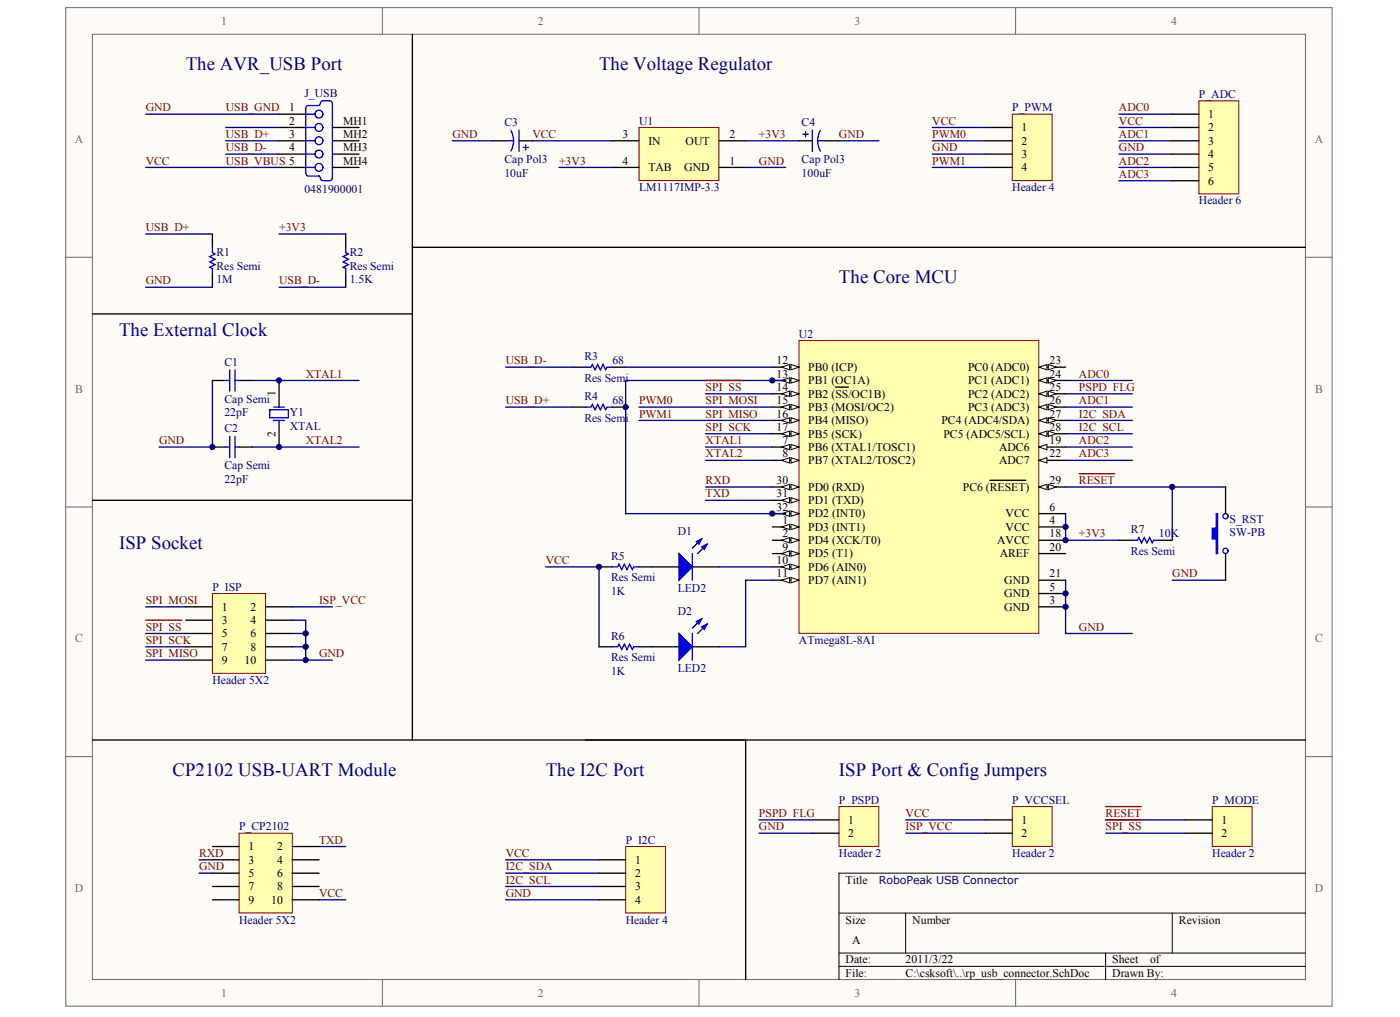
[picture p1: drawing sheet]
# Altium schematic sheet rp_usb_connector.SchDoc
size A

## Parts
C1  Cap Semi  value 22pF  [C1206]
C2  Cap Semi  value 22pF  [C1206]
C3  Cap Pol3  value 10uF  [C3528]
C4  Cap Pol3  value 100uF  [C3528]
D1  LED2  [3.2X1.6X1.1]
D2  LED2  [3.2X1.6X1.1]
J_USB  0481900001  [481900001]
P_ADC  Header 6  [HDR1X6]
P_CP2102  Header 5X2  [HDR2X5]
P_I2C  Header 4  [HDR1X4]
P_ISP  Header 5X2  [HDR2X5]
P_MODE  Header 2  [HDR1X2]
P_PSPD  Header 2  [HDR1X2]
P_PWM  Header 4  [HDR1X4]
P_VCCSEL  Header 2  [HDR1X2]
R1  Res Semi  value 1M  [2012[0805]]
R2  Res Semi  value 1.5K  [2012[0805]]
R3  Res Semi  value 68  [2012[0805]]
R4  Res Semi  value 68  [2012[0805]]
R5  Res Semi  value 1K  [2012[0805]]
R6  Res Semi  value 1K  [2012[0805]]
R7  Res Semi  value 10K  [2012[0805]]
S_RST  SW-PB  [SWITCH]
U1  LM1117IMP-3.3  [MP04A_N]
U2  ATmega8L-8AI  [32A_N]
Y1  XTAL  [HC-49U]

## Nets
+3V3: C4.1 R2.2 R7.2 U1.2(OUT) U1.4(TAB) U2.4(VCC) U2.6(VCC) U2.18(AVCC)
ADC0: P_ADC.1 U2.24(PC1_(ADC1))
ADC1: P_ADC.3 U2.26(PC3_(ADC3))
ADC2: P_ADC.5 U2.19(ADC6)
ADC3: P_ADC.6 U2.22(ADC7)
GND: C1.1 C2.1 C3.2 C4.2 J_USB.1(V_BUS_(5V)) P_ADC.4 P_CP2102.5 P_I2C.4 P_ISP.4 P_ISP.6 P_ISP.8 P_ISP.10 P_PSPD.2 P_PWM.3 R1.1 S_RST.1 U1.1(GND) U2.3(GND) U2.5(GND) U2.21(GND)  [also labelled USB_GND]
I2C_SCL: P_I2C.3 U2.28(PC5_(ADC5/SCL))
I2C_SDA: P_I2C.2 U2.27(PC4_(ADC4/SDA))
ISP_VCC: P_ISP.2 P_VCCSEL.2
PSPD_FLG: P_PSPD.1 U2.25(PC2_(ADC2))
PWM0: P_ISP.1 P_PWM.2 U2.15(PB3_(MOSI/OC2))  [also labelled SPI_MOSI]
PWM1: P_ISP.9 P_PWM.4 U2.16(PB4_(MISO))  [also labelled SPI_MISO]
~{RESET}: P_MODE.1 R7.1 S_RST.2 U2.29(PC6_(~{RESET}))
RXD: P_CP2102.3 U2.30(PD0_(RXD))
~{SPI_SS}: P_ISP.5 P_MODE.2 U2.14(PB2_(~{SS}/OC1B))
SPI_SCK: P_ISP.7 U2.17(PB5_(SCK))
TXD: P_CP2102.2 U2.31(PD1_(TXD))
USB_D+: J_USB.3(D+) R1.2 R4.2
USB_D-: J_USB.4(NC) R2.1 R3.2
USB_VBUS: C3.1 J_USB.5(GND) P_ADC.2 P_CP2102.10 P_I2C.1 P_PWM.1 P_VCCSEL.1 R5.1 R6.1 U1.3(IN)  [also labelled VCC]
XTAL1: C1.2 U2.7(PB6_(XTAL1/TOSC1)) Y1.1(OSC1)
XTAL2: C2.2 U2.8(PB7_(XTAL2/TOSC2)) Y1.2(OSC2)
NetD1_1: D1.1(A) R5.2
NetD1_2: D1.2(K) U2.10(PD6_(AIN0))
NetD2_1: D2.1(A) R6.2
NetD2_2: D2.2(K) U2.11(PD7_(AIN1))
NetR3_1: R3.1 U2.12(PB0_(ICP))
NetR4_1: R4.1 U2.13(PB1_(OC1A)) U2.32(PD2_(INT0))

Not connected (* = marked no-connect by the designer): J_USB 2(D-) MH1(Tab) MH2(Tab) MH3(Tab) MH4(Tab); P_CP2102 1 4 6 7 8 9; P_ISP 3; U2 1(PD3_(INT1)) 2(PD4_(XCK/T0)) 9(PD5_(T1)) 20(AREF) 23(PC0_(ADC0))

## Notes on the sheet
- (near J_USB) The AVR_USB Port
- The Voltage Regulator
- The Core MCU
- The External Clock
- ISP Socket
- CP2102 USB-UART Module
- The I2C Port
- ISP Port & Config Jumpers
- RoboPeak USB Connector
